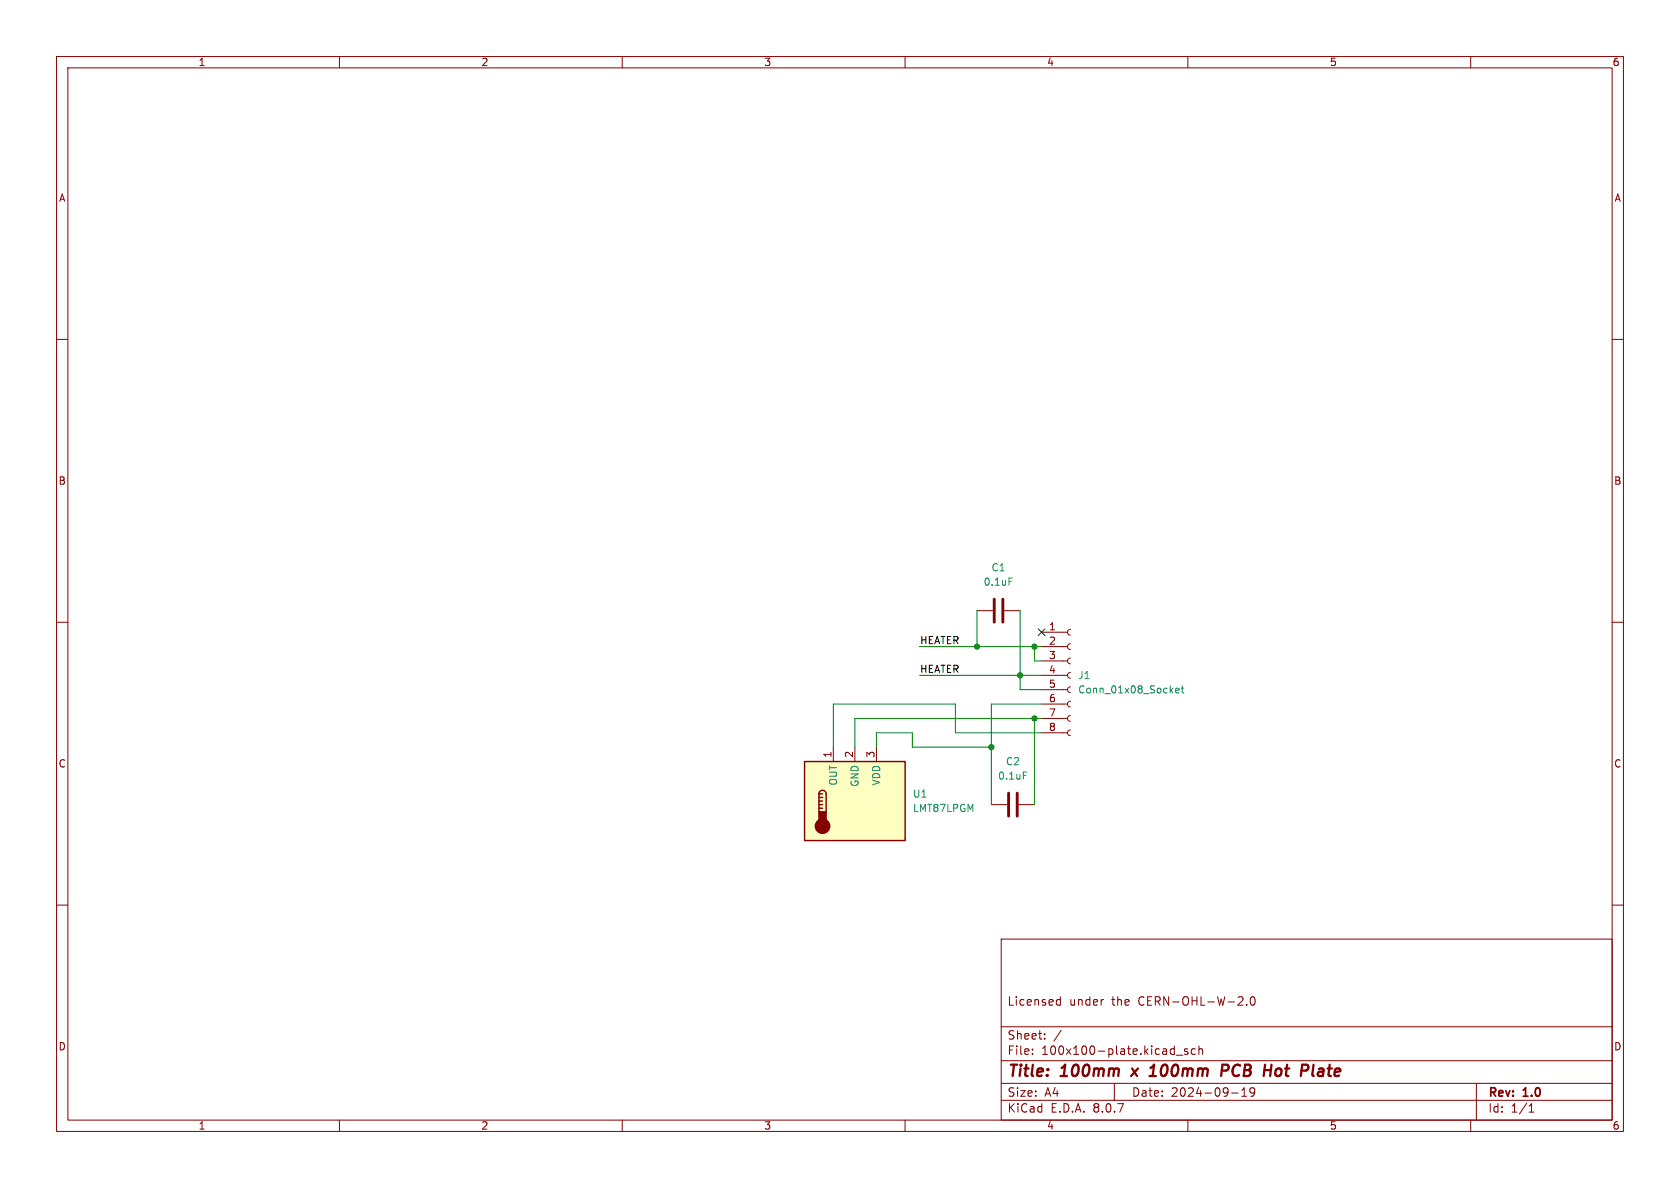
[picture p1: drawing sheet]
<svg xmlns="http://www.w3.org/2000/svg" width="297mm" height="210mm" viewBox="0 0 297 210" stroke-linecap="round" stroke-linejoin="round" font-family="sans-serif">
<g fill="none" stroke="#840000" stroke-width=".18">
<path d="M10 10h277v190h-277zM12 12h273v186h-273zM60 10v2M110 10v2M160 10v2M210 10v2M260 10v2M10 60h2M285 60h2M10 110h2M172.7 108h2.8M177.5 108h2.8"/>
<path d="M184.1 119.4h4.6M184.1 116.8h4.6M184.1 114.3h4.6M184.1 111.8h4.6M189.2 118.9l-.3 .1-.2 .4 .2 .3 .3 .2M189.2 116.3l-.3 .2-.2 .3 .2 .4 .3 .1M189.2 113.8l-.3 .1-.2 .4 .2 .4 .3 .1M189.2 111.3l-.3 .1-.2 .4 .2 .3 .3 .2M285 110h2M184.1 129.5h4.6M184.1 127h4.6M184.1 124.5h4.6"/>
<path d="M184.1 121.9h4.6M189.2 129l-.3 .2-.2 .3 .2 .4 .3 .1M189.2 126.5l-.3 .1-.2 .4 .2 .4 .3 .1M189.2 124l-.3 .1-.2 .4 .2 .3 .3 .2M189.2 121.4l-.3 .2-.2 .3 .2 .4 .3 .1M175.3 142.2h2.8M180.1 142.2h2.8M10 160h2M177 166h108v32h-108zM186.9 177.6h.6M186.9 176.8h.6M187.5 176.2v1.5"/>
<path d="M195 176.7h.1M219.1 176.2l.5 .1 .1 .3-.9 1.1h.9M220.4 177.6v.1M221.2 176.3l.2-.1a.81 .81 0 0 1 .6 .6 .81 .81 0 0 1-.3 .8l-.2 .1a.81 .81 0 0 1-.3-1.4zM285 160h2M60 198v2M110 198v2M160 198v2M177 194.5h108M177 191.5h108M177 187.5h108M177 181.5h108"/>
<path d="M182.5 186.3v.1M182.5 185.5v.1M184.7 183.6v.1M184.7 182.8v.1M187.6 182.1l-1.3 2M197 191.5v3M208 186.5h1.1M210 185.5l-.4-.1-.2 .2 .1 .2 .5 .2v.3h-.6M210 198v2M211.3 185.5l-.4-.1-.3 .3v.4l.1 .2h.6M212 185.5l.2-.1 .3 .1 .1 .9M212 184.9v1.5"/>
<path d="M217.7 193.2h1.2M219.5 193.8h.9M219.5 192.7l.5-.4v1.5M221.8 192.9l-.3 .3h-.3l-.2-.3 .1-.5 .4-.1 .2 .1a.99 .99 0 0 1-.3 1.4h-.3M260 198v2M261 191.5v6.5M270.3 196.6h.9M270.3 195.5l.4-.4v1.5"/>
</g>
<path d="M201.2 188.9l-1.2 1.3M203.2 190.2h1.1M203.8 188.5l.2-.3-.2 2M216 189.3h.8a.55 .55 0 0 0 .4-.5 .55 .55 0 0 0-.3-.6h-.8l-.2 2M225.9 188.9l-.4 .4-.1 .5 .2 .3 .5 .1M233.3 189.4a.4 .4 0 0 0-.3 .4 .4 .4 0 0 0 .2 .4h.5M233.4 188.9l-.2 .1" fill="none" stroke="#840000" stroke-width=".4"/>
<path d="M175.8 105.9v4.1M177.3 105.9v4.1M178.3 140.2v4.1M179.8 140.2v4.1" fill="none" stroke="#840000" stroke-width=".51"/>
<path d="M178.4 102.2h.6M180.9 136.5h.6M207.8 122.1l.7-.1-.1-.3h-.4l-.2 .1 .1 .6h.5M208.8 121.7h.5M209 121.2v1.1l.3 .2" fill="none" stroke="#008484" stroke-width=".18"/>
<path d="M142.2 134.6h17.8v14h-17.8z" fill="#ffffc2"/>
<g fill="#840000" stroke="#840000" stroke-width=".25">
<path d="M144.8 143.5h1.2v1.9h-1.2z"/>
<circle cx="145.4" cy="146" r="1.27"/>
</g>
<path d="M142.2 134.6h17.8v14h-17.8zM144.8 140.3a.64 .64 0 0 1 .6-.6 .64 .64 0 0 1 .6 .6v3.2M144.8 142.9h.6M144.8 142.2h.6M144.8 141.6h.6M144.8 141h.6M144.8 140.3v3.2M144.8 140.3h.6" fill="none" stroke="#840000" stroke-width=".25"/>
<path d="M147.3 132.1v2.5M151.1 132.1v2.5M154.9 132.1v2.5" fill="none" stroke="#840000" stroke-width=".18"/>
<path d="M162.6 114.3h21.5M162.6 119.4h21.5M172.7 108v6.3M180.3 108v13.9h3.8M182.9 114.3v2.5h1.2M154.9 132.1v-2.6h6.4v2.6h14M182.9 127v15.2M184.1 129.5h-15.2v-5h-21.6v7.6M184.1 124.5h-8.8v17.7M184.1 127h-33v5.1" fill="none" stroke="#008400" stroke-width=".18"/>
<path d="M183.5 111.2l1.3 1.2M184.8 111.2l-1.3 1.2" fill="none" stroke="#000084" stroke-width=".18"/>
<g fill="#008400" stroke="#008400" stroke-width=".18">
<circle cx="180.3" cy="119.4" r=".46"/>
<circle cx="175.3" cy="132.1" r=".46"/>
<circle cx="182.9" cy="114.3" r=".46"/>
<circle cx="182.9" cy="127" r=".46"/>
<circle cx="172.7" cy="114.3" r=".46"/>
</g>
<g font-size="2.8" fill="#840000">
<text x="178" y="190.9">Title:</text>
<text x="187.7" y="190.9">100mm</text>
<text x="201" y="190.9">x</text>
<text x="205" y="190.9">100mm</text>
<text x="218.3" y="190.9">PCB</text>
<text x="226.7" y="190.9">Hot</text>
<text x="234" y="190.9">Plate</text>
</g>
<g font-size="2.1" fill="#840000">
<text x="178" y="178">Licensed</text>
<text x="189" y="178">under</text>
<text x="196.6" y="178">the</text>
<text x="201.4" y="178">CERN-OHL-W-2.0</text>
<text x="178" y="184">Sheet:</text>
<text x="178" y="186.7">File:</text>
<text x="184.1" y="186.7">100x100-plate.kicad_sch</text>
<text x="178" y="196.9">KiCad</text>
<text x="178" y="194.1">Size:</text>
<text x="184.7" y="194.1">A4</text>
<text x="185.7" y="196.9">E.D.A.</text>
<text x="193.3" y="196.9">8.0.7</text>
<text x="200" y="194.1">Date:</text>
<text x="207" y="194.1">2024-09-19</text>
<text x="263" y="194.3">Rev:</text>
<text x="263" y="196.9">Id:</text>
<text x="267.1" y="196.9">1/1</text>
<text x="269.4" y="194.3">1.0</text>
</g>
<g font-size="1.8" fill="#840000">
<text x="35" y="11.9">1</text>
<text x="85" y="11.9">2</text>
<text x="135" y="11.9">3</text>
<text x="185" y="11.9">4</text>
<text x="235" y="11.9">5</text>
<text x="285" y="11.9">6</text>
<text x="10.3" y="35.9">A</text>
<text x="285.3" y="35.9">A</text>
<text x="10.3" y="85.9">B</text>
<text x="285.3" y="85.9">B</text>
<text x="185.3" y="111.5">1</text>
<text x="185.3" y="114">2</text>
<text x="185.3" y="116.6">3</text>
<text x="185.3" y="119.1">4</text>
<text x="185.3" y="121.7">5</text>
<text x="185.3" y="124.2">6</text>
<text x="185.3" y="126.7">7</text>
<text x="185.3" y="129.3">8</text>
<text x="10.3" y="135.9">C</text>
<text x="147.1" y="134.1" transform="rotate(-90 147.1 134.1)">1</text>
<text x="150.9" y="134.1" transform="rotate(-90 150.9 134.1)">2</text>
<text x="154.7" y="134.1" transform="rotate(-90 154.7 134.1)">3</text>
<text x="285.3" y="135.9">C</text>
<text x="10.3" y="185.9">D</text>
<text x="285.3" y="185.9">D</text>
<text x="35" y="199.9">1</text>
<text x="85" y="199.9">2</text>
<text x="135" y="199.9">3</text>
<text x="185" y="199.9">4</text>
<text x="235" y="199.9">5</text>
<text x="285" y="199.9">6</text>
</g>
<g font-size="1.8" fill="#008484">
<text x="175.2" y="101.2">C1</text>
<text x="173.8" y="103.7">0.1uF</text>
<text x="190.5" y="120.2">J1</text>
<text x="190.5" y="122.8">Conn_01x08_Socket</text>
<text x="177.7" y="135.5">C2</text>
<text x="148.2" y="139" transform="rotate(-90 148.2 139)">OUT</text>
<text x="152" y="139.2" transform="rotate(-90 152 139.2)">GND</text>
<text x="155.8" y="139" transform="rotate(-90 155.8 139)">VDD</text>
<text x="161.3" y="141.2">U1</text>
<text x="161.3" y="143.7">LMT87LPGM</text>
<text x="176.3" y="138">0.1uF</text>
</g>
<g font-size="1.8">
<text x="162.6" y="114">HEATER</text>
<text x="162.6" y="119">HEATER</text>
</g>
</svg>
